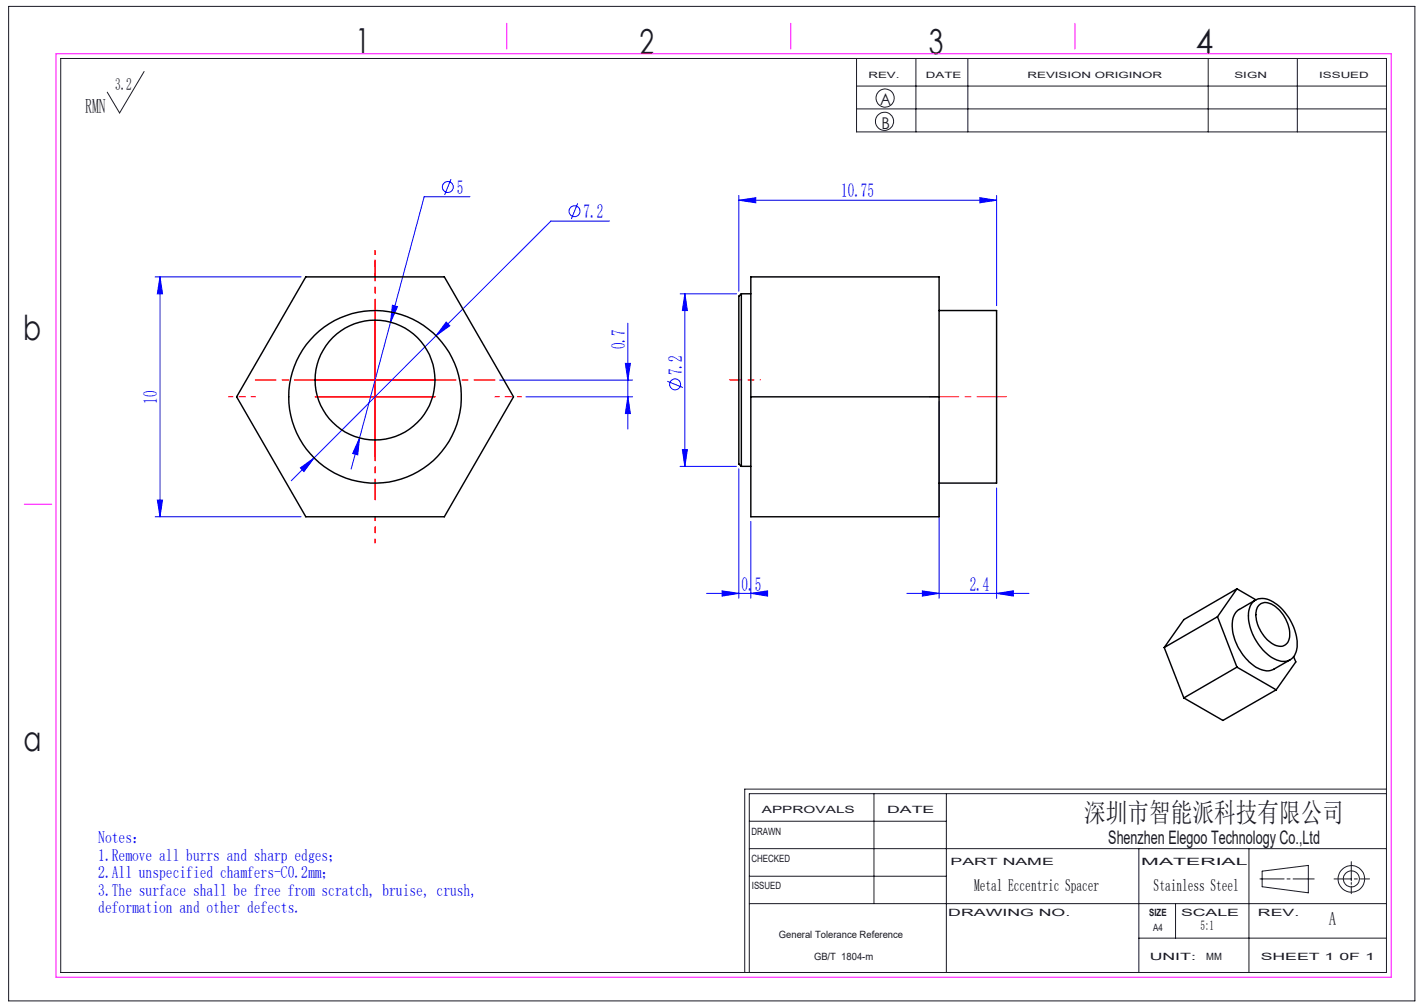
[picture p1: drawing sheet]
<svg xmlns="http://www.w3.org/2000/svg" width="297mm" height="210mm" viewBox="0 0 297 210" stroke-linecap="round" stroke-linejoin="round" font-family="sans-serif">
<g fill="none" stroke="#00f" stroke-width=".21">
<path d="M94.1 37.4l-1.4 3.2M32.3 57.7h30.5M33.4 57.7l.5 3.6h-1.1zM33.4 57.7v50.1M98 41h-9.5l-13.5 50.3M120.5 42.4l-1.3 3.3M127.1 46.1h-12.2l-54.2 54.2M154.1 41.8l3.5-.6v1.1zM154.1 40.8v19.9M154.1 41.8h53.8M204.4 41.2l3.5 .6-3.5 .5zM207.9 40.8v22.9"/>
<path d="M81.8 63.7l1.1 .3-1.4 3.2zM93.1 67.2l.7 .7-2.9 2.1zM104.2 79.3h27.7M130.4 75.8h1.1l-.5 3.5zM131 67.4v22.1M139.2 79.5l3.2 1.3M141.9 61.3h11.7M142.8 61.3l.6 3.5h-1.1zM142.8 61.3v36M62.7 97.6l2.8-2.1-2.1 2.8zM75 91.3l-.4 3.6-1-.3zM75 91.3l-1.8 6.5"/>
<path d="M109.7 82.8h22.2M131 82.8l.5 3.4h-1.1zM141.9 97.3h11.7M142.3 93.8h1.1l-.6 3.5zM154.1 97.7v27.1M195.9 83.7v41.1M32.3 107.8h30.5M32.8 104.3h1.1l-.5 3.5zM156.6 108.8v16M207.9 101.8v23M147.4 123.7h12.7M150.6 123.2l3.5 .5-3.5 .6z"/>
<path d="M156.6 123.7l3.5-.5v1.1zM189.1 123.7h25.5M192.4 123.2l3.5 .5-3.5 .6zM207.9 123.7l3.4-.5v1.1z"/>
<circle cx="93.4" cy="39" r="1.15"/>
<circle cx="119.8" cy="44.1" r="1.14"/>
<circle cx="140.8" cy="80.2" r="1.15"/>
</g>
<g fill="none" stroke="#191924" stroke-width=".21">
<path d="M1.8 1.3h293.3v207.4h-293.3zM12.7 12.2h276.5v190.6h-276.5zM30.1 14.9l-5.2 8.7-2.5-4.4M178.6 12.2v15.3h110.6M178.6 17.9h110.6M191 12.2v15.3M201.9 12.2v15.3M252 12.2v15.3M270.6 12.2v15.3M178.6 22.7h110.6M156.3 177h132.9M156.3 171.3h41.1"/>
<path d="M182.3 165.5v22.9M197.4 165.5v37.3M237.5 177v25.8M260.5 177v25.8M281.8 179.7v4M289.2 165.5h-132.9v37.3M289.2 164.6h-133.9v38.2M156.3 188.4h132.9M156.3 182.7h41.1M237.5 195.6h51.7M245.2 188.4v7.2M262.8 183.3h5"/>
<path d="M263.2 181.7l9.7-1.2v5.7l-9.7-1.3zM268.4 183.3h.7M269.7 183.3h4.4M278.2 183.3h3.6M281.8 184v.4M281.8 184.8v1.6M282.5 183.3h.6M283.7 183.3h1.9"/>
<circle cx="184.5" cy="25.3" r="1.9"/>
<circle cx="184.6" cy="20.4" r="1.89"/>
<circle cx="281.9" cy="183.3" r="1.68"/>
<circle cx="281.9" cy="183.3" r="2.77"/>
</g>
<path d="M78.2 57.7v-5.5M53.2 82.7h-5.5M103.2 82.7h5.5M78.2 107.7v5.5" fill="none" stroke="#f00" stroke-width=".21" stroke-dasharray="30.5 1.3 1.3 1.3" stroke-dashoffset="29.6"/>
<path d="M65.7 79.2h-12.5M78.2 66.7v-12.5M90.7 79.2h12.5M78.2 91.7v12.5" fill="none" stroke="#f00" stroke-width=".21" stroke-dasharray="30.5 1.3 1.3 1.3" stroke-dashoffset="26.1"/>
<path d="M65.7 79.3h25M78.2 66.8v28.4M65.7 82.8h25" fill="none" stroke="#f00" stroke-width=".21"/>
<path d="M209.9 82.7h-16" fill="none" stroke="#f00" stroke-width=".21" stroke-dasharray="30.5 1.3 1.3 1.3" stroke-dashoffset="24.4"/>
<path d="M158.6 79.2h-4" fill="none" stroke="#f00" stroke-width=".21" stroke-dasharray="30.5 1.3 1.3 1.3" stroke-dashoffset="30.4"/>
<path d="M154.6 79.2h-2.5" fill="none" stroke="#f00" stroke-width=".21" stroke-dasharray="30.5 1.3 1.3 1.3"/>
<path d="M11.7 11.2h278.5v192.6h-278.5zM105.7 4.9v5.3M164.9 4.9v5.3M224.2 4.9v5.3M5 105.2h5.8" fill="none" stroke="#f0f" stroke-width=".21"/>
<g fill="#00f">
<path d="M62.7 97.6l.7 .7 2.1-2.8zM93.1 67.2l-2.2 2.8 2.9-2.1zM75 91.3l-1.4 3.3 1 .3zM81.8 63.7l-.3 3.5 1.4-3.2zM192.4 123.2l3.5 .5-3.5 .6zM207.9 123.7l3.4-.5v1.1zM150.6 123.2l3.5 .5-3.5 .6zM156.6 123.7l3.5-.5v1.1zM154.1 41.8l3.5-.6v1.1zM204.4 41.2l3.5 .6-3.5 .5z"/>
<path d="M33.4 57.7l.5 3.6h-1.1zM32.8 104.3h1.1l-.5 3.5zM130.4 75.8h1.1l-.5 3.5zM131 82.8l.5 3.4h-1.1zM142.8 61.3l.6 3.5h-1.1zM142.3 93.8h1.1l-.6 3.5z"/>
</g>
<g fill="none" stroke="#000" stroke-width=".3">
<path d="M63.8 57.7h28.9l14.4 25.1-14.4 25h-28.9l-14.4-25zM156.6 57.7h39.3v50.1h-39.3zM154.6 61.3v36M154.6 61.3l-.5 .5v35l.5 .5M154.6 61.3h2M195.9 64.8h12v35.9h-12M154.6 97.3h2M156.6 82.8h39.3M242.8 135l4.1 10.5M253.9 128.6l4.1 10.5M253.9 128.6l-11.1 6.4M258 122.8l3.9 2.3"/>
<path d="M258 139.1l8.2 4.8M258 122.8l-4.1 5.8M258 139.1l-11.1 6.4M258 122.8l-11.1 6.4-4.1 5.8M261.4 125.5a3.5 3.5 0 0 1 4.5 .3 10.8 10.8 0 0 1 4.6 9.5 2.88 2.88 0 0 1-4.6 2.2 10.7 10.7 0 0 1-5.4-10.3l.3-1zM261.9 125.1l-3.4 2a3.7 3.7 0 0 0-1.5 3.9 11 11 0 0 0 5.7 8.5 3.1 3.1 0 0 0 3 .1l3.4-2M262.6 126.2a2.39 2.39 0 0 1 3.2 .1 7.5 7.5 0 0 1 3.1 6.9 2.07 2.07 0 0 1-3.4 1.1 7.5 7.5 0 0 1-3.5-7.1zM269.8 136.9l.5 1.1-4.1 5.9M266.2 143.9l-11.1 6.3-8.2-4.7"/>
<circle cx="78.2" cy="79.3" r="12.5"/>
<circle cx="78.2" cy="82.8" r="18"/>
</g>
<g font-size="7.2" fill="#191924">
<text x="74.1" y="11">1</text>
<text x="133.4" y="11.2">2</text>
<text x="193.7" y="11.3">3</text>
<text x="249.4" y="11.3">4</text>
<text x="4.8" y="70.9">b</text>
<text x="4.9" y="156.5">a</text>
</g>
<text font-size="5.6" fill="#191924" x="226.2" y="171.5">深圳市智能派科技有限公司</text>
<text font-size="4.2" fill="#191924" x="17.8" y="23.5">RMN</text>
<g font-size="4.1" fill="#00f">
<text x="95.3" y="40.4">5</text>
<text x="175.5" y="41.2">10.75</text>
<text x="121.7" y="45.5">7.2</text>
<text x="130.4" y="72.8" transform="rotate(-90 130.4 72.8)">0.7</text>
<text x="142.3" y="78.3" transform="rotate(-90 142.3 78.3)">7.2</text>
<text x="32.8" y="84.2" transform="rotate(-90 32.8 84.2)">10</text>
<text x="154.7" y="123.2">0.5</text>
<text x="202.3" y="123.2">2.4</text>
</g>
<g font-size="3.9" fill="#191924">
<text x="231.2" y="176">Shenzhen Elegoo Technology Co.,Ltd</text>
<text x="277.2" y="193">A</text>
</g>
<text font-size="3.5" fill="#191924" x="24" y="18.7">3.2</text>
<g font-size="3.5" fill="#00f">
<text x="20.5" y="175.9">Notes：</text>
<text x="20.5" y="179.5">1.Remove all burrs and sharp edges；</text>
<text x="20.5" y="183.2">2.All unspecified chamfers-C0.2mm；</text>
<text x="20.5" y="186.8">3.The surface shall be free from scratch, bruise, crush,</text>
<text x="20.5" y="190.4">deformation and other defects.</text>
</g>
<g font-size="3.5">
<text x="203.2" y="185.8">Metal Eccentric Spacer</text>
<text x="240.6" y="185.8">Stainless Steel</text>
</g>
<g font-size="3.4" fill="#191924">
<text x="183.6" y="22">A</text>
<text x="183.8" y="27">B</text>
</g>
<text font-size="2.8" x="250.4" y="193.9">5:1</text>
<g font-size="2.1" fill="#191924">
<text x="158.9" y="169.5">APPROVALS</text>
<text x="185" y="169.5">DATE</text>
<text x="156.7" y="174.2">DRAWN</text>
<text x="156.7" y="179.7">CHECKED</text>
<text x="156.8" y="185.4">ISSUED</text>
<text x="198.2" y="180.4">PART NAME</text>
<text x="238" y="180.4">MATERIAL</text>
<text x="197.8" y="191">DRAWING NO.</text>
<text x="239.7" y="191">SIZE</text>
<text x="246.3" y="191">SCALE</text>
<text x="262.4" y="191">REV.</text>
<text x="162.4" y="195.6">General Tolerance Reference</text>
<text x="240.5" y="194.1">A4</text>
<text x="169.8" y="200.2">GB/T 1804-m</text>
<text x="239.8" y="200.2">UNIT:</text>
<text x="251.6" y="200.2">MM</text>
<text x="262.9" y="200.2">SHEET 1 0F 1</text>
</g>
<g font-size="1.8" fill="#191924">
<text x="181.1" y="16.3">REV.</text>
<text x="193.1" y="16.3">DATE</text>
<text x="214.3" y="16.3">REVISION ORIGINOR</text>
<text x="257.5" y="16.3">SIGN</text>
<text x="275.1" y="16.3">ISSUED</text>
</g>
</svg>
